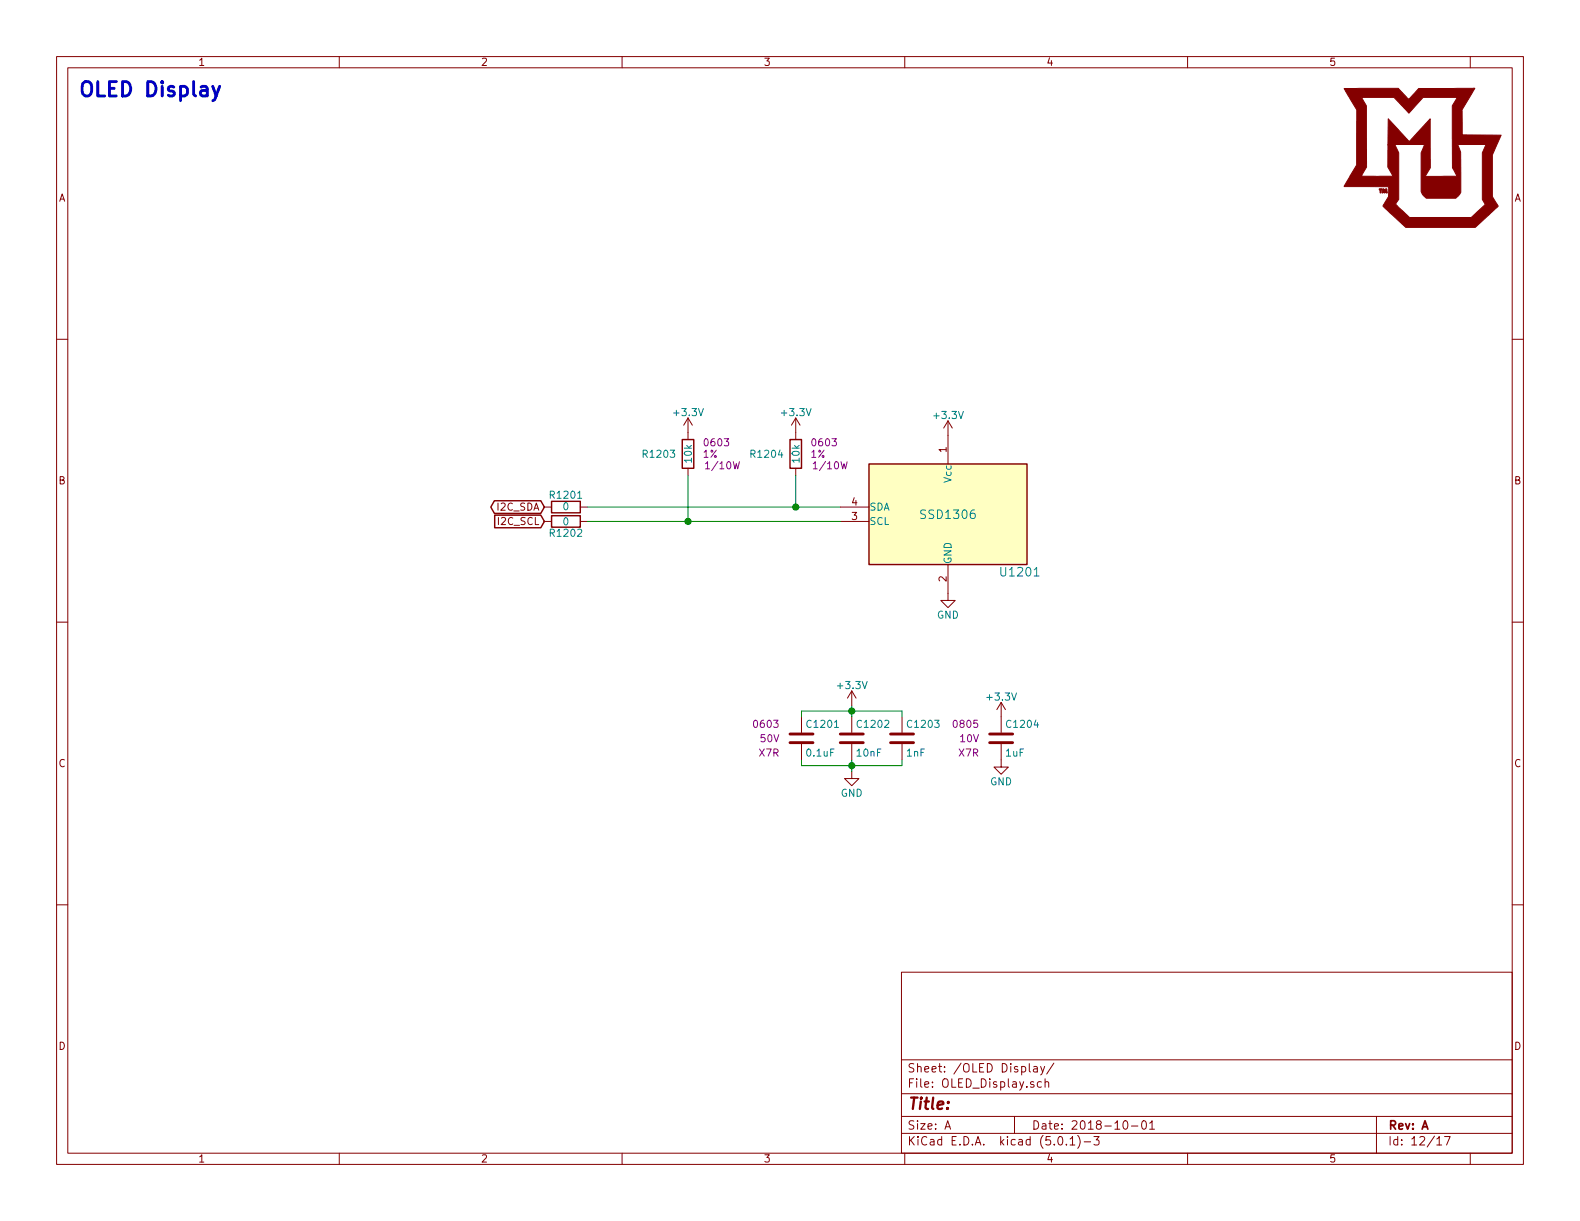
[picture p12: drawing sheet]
EESchema Schematic File Version 4
LIBS:AC_Power_Meter-cache
EELAYER 26 0
EELAYER END
$Descr A 11000 8500
encoding utf-8
Sheet 12 17
Title ""
Date "2018-10-01"
Rev "A"
Comp ""
Comment1 ""
Comment2 ""
Comment3 ""
Comment4 ""
$EndDescr
$Comp
L Custom_Library:SSD1306 U1201
U 1 1
P 6600 3580
F 0 "U1201" H 7100 3180 60  0000 C CNN
F 1 "SSD1306" H 6600 3580 60  0000 C CNN
F 2 "Pin_Headers:Pin_Header_Straight_1x04_Pitch2.54mm" H 6600 4280 60  0001 C CNN
F 3 "" H 6600 4280 60  0000 C CNN
	1    6600 3580
	1    0    0    -1  
$EndComp
$Comp
L power:GND #PWR01206
U 1 1
P 6600 4130
F 0 "#PWR01206" H 6600 3880 50  0001 C CNN
F 1 "GND" H 6600 3980 50  0000 C CNN
F 2 "" H 6600 4130 50  0001 C CNN
F 3 "" H 6600 4130 50  0001 C CNN
	1    6600 4130
	1    0    0    -1  
$EndComp
$Comp
L Custom_Library:R_Custom R?
U 1 1
P 5540 3160
AR Path="/5BB27BA3/5BB4077B" Ref="R?"  Part="1" 
AR Path="/5BB27BF7/5BB4077B" Ref="R1204"  Part="1" 
F 0 "R1204" H 5460 3160 50  0000 R CNN
F 1 "10k" V 5540 3160 50  0000 C CNN
F 2 "Resistors_SMD:R_0603" H 5540 3160 50  0001 C CNN
F 3 "" H 5540 3160 50  0001 C CNN
F 4 "0603" H 5640 3240 50  0000 L CNN "display_footprint"
F 5 "1%" H 5640 3160 50  0000 L CNN "Tolerance"
F 6 "1/10W" H 5650 3080 50  0000 L CNN "Wattage"
F 7 "RHM10KADCT-ND" H 5840 3560 60  0001 C CNN "Digi-Key PN"
	1    5540 3160
	1    0    0    -1  
$EndComp
$Comp
L Custom_Library:R_Custom R?
U 1 1
P 4790 3160
AR Path="/5BB27BA3/5BB4078A" Ref="R?"  Part="1" 
AR Path="/5BB27BF7/5BB4078A" Ref="R1203"  Part="1" 
F 0 "R1203" H 4710 3160 50  0000 R CNN
F 1 "10k" V 4790 3160 50  0000 C CNN
F 2 "Resistors_SMD:R_0603" H 4790 3160 50  0001 C CNN
F 3 "" H 4790 3160 50  0001 C CNN
F 4 "0603" H 4890 3240 50  0000 L CNN "display_footprint"
F 5 "1%" H 4890 3160 50  0000 L CNN "Tolerance"
F 6 "1/10W" H 4900 3080 50  0000 L CNN "Wattage"
F 7 "RHM10KADCT-ND" H 5090 3560 60  0001 C CNN "Digi-Key PN"
	1    4790 3160
	1    0    0    -1  
$EndComp
$Comp
L Device:R R?
U 1 1
P 3940 3530
AR Path="/5A2D2FD2/5BB4162C" Ref="R?"  Part="1" 
AR Path="/5A0A8BD0/5BB4162C" Ref="R?"  Part="1" 
AR Path="/5BB27BCC/5BB4162C" Ref="R?"  Part="1" 
AR Path="/5BB27BF7/5BB4162C" Ref="R1201"  Part="1" 
F 0 "R1201" V 4020 3530 50  0000 C CNN
F 1 "0" V 3940 3530 50  0000 C CNN
F 2 "Resistors_SMD:R_0603" V 3870 3530 50  0001 C CNN
F 3 "" V 4020 3530 50  0001 C CNN
F 4 "1%" V 3680 3530 50  0001 C CNN "Tolerance"
F 5 "1/10W" V 3840 3530 50  0001 C CNN "Wattage"
F 6 "0603" V 3760 3530 50  0001 C CNN "display_footprint"
F 7 "P0.0GCT-ND" H 0   0   50  0001 C CNN "Digi-Key PN"
	1    3940 3530
	0    -1   -1   0   
$EndComp
$Comp
L Device:R R?
U 1 1
P 3940 3630
AR Path="/5A2D2FD2/5BB41637" Ref="R?"  Part="1" 
AR Path="/5A0A8BD0/5BB41637" Ref="R?"  Part="1" 
AR Path="/5BB27BCC/5BB41637" Ref="R?"  Part="1" 
AR Path="/5BB27BF7/5BB41637" Ref="R1202"  Part="1" 
F 0 "R1202" V 4020 3630 50  0000 C CNN
F 1 "0" V 3940 3630 50  0000 C CNN
F 2 "Resistors_SMD:R_0603" V 3870 3630 50  0001 C CNN
F 3 "" V 4020 3630 50  0001 C CNN
F 4 "1%" V 3680 3630 50  0001 C CNN "Tolerance"
F 5 "1/10W" V 3840 3630 50  0001 C CNN "Wattage"
F 6 "0603" V 3760 3630 50  0001 C CNN "display_footprint"
F 7 "P0.0GCT-ND" H 0   0   50  0001 C CNN "Digi-Key PN"
	1    3940 3630
	0    1    1    0   
$EndComp
Wire Wire Line
	4090 3530 5540 3530
Wire Wire Line
	4090 3630 4790 3630
Wire Wire Line
	4790 3310 4790 3630
Connection ~ 4790 3630
Wire Wire Line
	4790 3630 5850 3630
Wire Wire Line
	5540 3310 5540 3530
Connection ~ 5540 3530
Wire Wire Line
	5540 3530 5850 3530
Text GLabel 3790 3530 0    50   BiDi ~ 0
I2C_SDA
Text GLabel 3790 3630 0    50   Input ~ 0
I2C_SCL
$Comp
L Custom_Library:C_Custom C?
U 1 1
P 5580 5140
AR Path="/5BB27BA3/5BB42E4B" Ref="C?"  Part="1" 
AR Path="/5BB27B84/5BB42E4B" Ref="C?"  Part="1" 
AR Path="/5BB27B24/5BB42E4B" Ref="C?"  Part="1" 
AR Path="/5BB27BB5/5BB42E4B" Ref="C?"  Part="1" 
AR Path="/5BB27BF7/5BB42E4B" Ref="C1201"  Part="1" 
F 0 "C1201" H 5605 5240 50  0000 L CNN
F 1 "0.1uF" H 5605 5040 50  0000 L CNN
F 2 "Capacitors_SMD:C_0603" H 5618 4990 50  0001 C CNN
F 3 "" H 5605 5240 50  0001 C CNN
F 4 "0603" H 5430 5240 50  0000 R CNN "display_footprint"
F 5 "50V" H 5430 5140 50  0000 R CNN "Voltage"
F 6 "X7R" H 5430 5040 50  0000 R CNN "Dielectric"
F 7 "490-8020-1-ND" H 6005 5640 60  0001 C CNN "Digi-Key PN"
	1    5580 5140
	1    0    0    -1  
$EndComp
$Comp
L Custom_Library:C_Custom C?
U 1 1
P 5930 5140
AR Path="/5BB27BA3/5BB42E56" Ref="C?"  Part="1" 
AR Path="/5BB27B84/5BB42E56" Ref="C?"  Part="1" 
AR Path="/5BB27B24/5BB42E56" Ref="C?"  Part="1" 
AR Path="/5BB27BB5/5BB42E56" Ref="C?"  Part="1" 
AR Path="/5BB27BF7/5BB42E56" Ref="C1202"  Part="1" 
F 0 "C1202" H 5955 5240 50  0000 L CNN
F 1 "10nF" H 5955 5040 50  0000 L CNN
F 2 "Capacitors_SMD:C_0603" H 5968 4990 50  0001 C CNN
F 3 "" H 5955 5240 50  0001 C CNN
F 4 "0603" H 5780 5240 50  0001 R CNN "display_footprint"
F 5 "50V" H 5780 5140 50  0001 R CNN "Voltage"
F 6 "X7R" H 5780 5040 50  0001 R CNN "Dielectric"
F 7 "1276-1921-1-ND" H 6355 5640 60  0001 C CNN "Digi-Key PN"
	1    5930 5140
	1    0    0    -1  
$EndComp
$Comp
L Custom_Library:C_Custom C?
U 1 1
P 6280 5140
AR Path="/5BB27BA3/5BB42E61" Ref="C?"  Part="1" 
AR Path="/5BB27B84/5BB42E61" Ref="C?"  Part="1" 
AR Path="/5BB27B24/5BB42E61" Ref="C?"  Part="1" 
AR Path="/5BB27BB5/5BB42E61" Ref="C?"  Part="1" 
AR Path="/5BB27BF7/5BB42E61" Ref="C1203"  Part="1" 
F 0 "C1203" H 6305 5240 50  0000 L CNN
F 1 "1nF" H 6305 5040 50  0000 L CNN
F 2 "Capacitors_SMD:C_0603" H 6318 4990 50  0001 C CNN
F 3 "" H 6305 5240 50  0001 C CNN
F 4 "0603" H 6130 5240 50  0001 R CNN "display_footprint"
F 5 "50V" H 6130 5140 50  0001 R CNN "Voltage"
F 6 "X7R" H 6130 5040 50  0001 R CNN "Dielectric"
F 7 "478-1215-1-ND" H 6705 5640 60  0001 C CNN "Digi-Key PN"
	1    6280 5140
	1    0    0    -1  
$EndComp
$Comp
L power:GND #PWR?
U 1 1
P 5930 5370
AR Path="/5BB27B84/5BB42E68" Ref="#PWR?"  Part="1" 
AR Path="/5BB27B24/5BB42E68" Ref="#PWR?"  Part="1" 
AR Path="/5BB27BB5/5BB42E68" Ref="#PWR?"  Part="1" 
AR Path="/5BB27BF7/5BB42E68" Ref="#PWR01204"  Part="1" 
F 0 "#PWR01204" H 5930 5120 50  0001 C CNN
F 1 "GND" H 5930 5220 50  0000 C CNN
F 2 "" H 5930 5370 50  0001 C CNN
F 3 "" H 5930 5370 50  0001 C CNN
	1    5930 5370
	1    0    0    -1  
$EndComp
Wire Wire Line
	5930 4910 5930 4950
Wire Wire Line
	5930 4950 6280 4950
Wire Wire Line
	6280 4950 6280 4990
Connection ~ 5930 4950
Wire Wire Line
	5930 4950 5930 4990
Wire Wire Line
	5930 4950 5580 4950
Wire Wire Line
	5580 4950 5580 4990
Wire Wire Line
	5930 5290 5930 5330
Wire Wire Line
	5930 5330 6280 5330
Wire Wire Line
	6280 5330 6280 5290
Connection ~ 5930 5330
Wire Wire Line
	5930 5330 5930 5370
Wire Wire Line
	5930 5330 5580 5330
Wire Wire Line
	5580 5330 5580 5290
$Comp
L Custom_Library:C_Custom C?
U 1 1
P 6970 5140
AR Path="/5BB27BA3/5BB42E9D" Ref="C?"  Part="1" 
AR Path="/5BB27B84/5BB42E9D" Ref="C?"  Part="1" 
AR Path="/5BB27B24/5BB42E9D" Ref="C?"  Part="1" 
AR Path="/5BB27BB5/5BB42E9D" Ref="C?"  Part="1" 
AR Path="/5BB27BF7/5BB42E9D" Ref="C1204"  Part="1" 
F 0 "C1204" H 6995 5240 50  0000 L CNN
F 1 "1uF" H 6995 5040 50  0000 L CNN
F 2 "Capacitors_SMD:C_0805" H 7008 4990 50  0001 C CNN
F 3 "" H 6995 5240 50  0001 C CNN
F 4 "0805" H 6820 5240 50  0000 R CNN "display_footprint"
F 5 "10V" H 6820 5140 50  0000 R CNN "Voltage"
F 6 "X7R" H 6820 5040 50  0000 R CNN "Dielectric"
F 7 "490-1695-1-ND" H 7395 5640 60  0001 C CNN "Digi-Key PN"
	1    6970 5140
	1    0    0    -1  
$EndComp
$Comp
L power:GND #PWR?
U 1 1
P 6970 5290
AR Path="/5BB27B24/5BB42EA4" Ref="#PWR?"  Part="1" 
AR Path="/5BB27BB5/5BB42EA4" Ref="#PWR?"  Part="1" 
AR Path="/5BB27BF7/5BB42EA4" Ref="#PWR01208"  Part="1" 
F 0 "#PWR01208" H 6970 5040 50  0001 C CNN
F 1 "GND" H 6970 5140 50  0000 C CNN
F 2 "" H 6970 5290 50  0001 C CNN
F 3 "" H 6970 5290 50  0001 C CNN
	1    6970 5290
	1    0    0    -1  
$EndComp
Text Notes 540  690  0    100  ~ 20
OLED Display
$Comp
L Custom_Library:MU_Logo #G1201
U 1 1
P 9900 1100
F 0 "#G1201" H 9900 614 60  0001 C CNN
F 1 "MU_Logo" H 9900 1586 60  0001 C CNN
F 2 "" H 9900 1100 50  0001 C CNN
F 3 "" H 9900 1100 50  0001 C CNN
	1    9900 1100
	1    0    0    -1  
$EndComp
$Comp
L power:+3.3V #PWR?
U 1 1
P 4790 3010
F 0 "#PWR?" H 4790 2860 50  0001 C CNN
F 1 "+3.3V" H 4790 3150 50  0000 C CNN
F 2 "" H 4790 3010 50  0001 C CNN
F 3 "" H 4790 3010 50  0001 C CNN
	1    4790 3010
	1    0    0    -1  
$EndComp
$Comp
L power:+3.3V #PWR?
U 1 1
P 5540 3010
F 0 "#PWR?" H 5540 2860 50  0001 C CNN
F 1 "+3.3V" H 5540 3150 50  0000 C CNN
F 2 "" H 5540 3010 50  0001 C CNN
F 3 "" H 5540 3010 50  0001 C CNN
	1    5540 3010
	1    0    0    -1  
$EndComp
$Comp
L power:+3.3V #PWR?
U 1 1
P 6600 3030
F 0 "#PWR?" H 6600 2880 50  0001 C CNN
F 1 "+3.3V" H 6600 3170 50  0000 C CNN
F 2 "" H 6600 3030 50  0001 C CNN
F 3 "" H 6600 3030 50  0001 C CNN
	1    6600 3030
	1    0    0    -1  
$EndComp
$Comp
L power:+3.3V #PWR?
U 1 1
P 6970 4990
F 0 "#PWR?" H 6970 4840 50  0001 C CNN
F 1 "+3.3V" H 6970 5130 50  0000 C CNN
F 2 "" H 6970 4990 50  0001 C CNN
F 3 "" H 6970 4990 50  0001 C CNN
	1    6970 4990
	1    0    0    -1  
$EndComp
$Comp
L power:+3.3V #PWR?
U 1 1
P 5930 4910
F 0 "#PWR?" H 5930 4760 50  0001 C CNN
F 1 "+3.3V" H 5930 5050 50  0000 C CNN
F 2 "" H 5930 4910 50  0001 C CNN
F 3 "" H 5930 4910 50  0001 C CNN
	1    5930 4910
	1    0    0    -1  
$EndComp
$EndSCHEMATC
